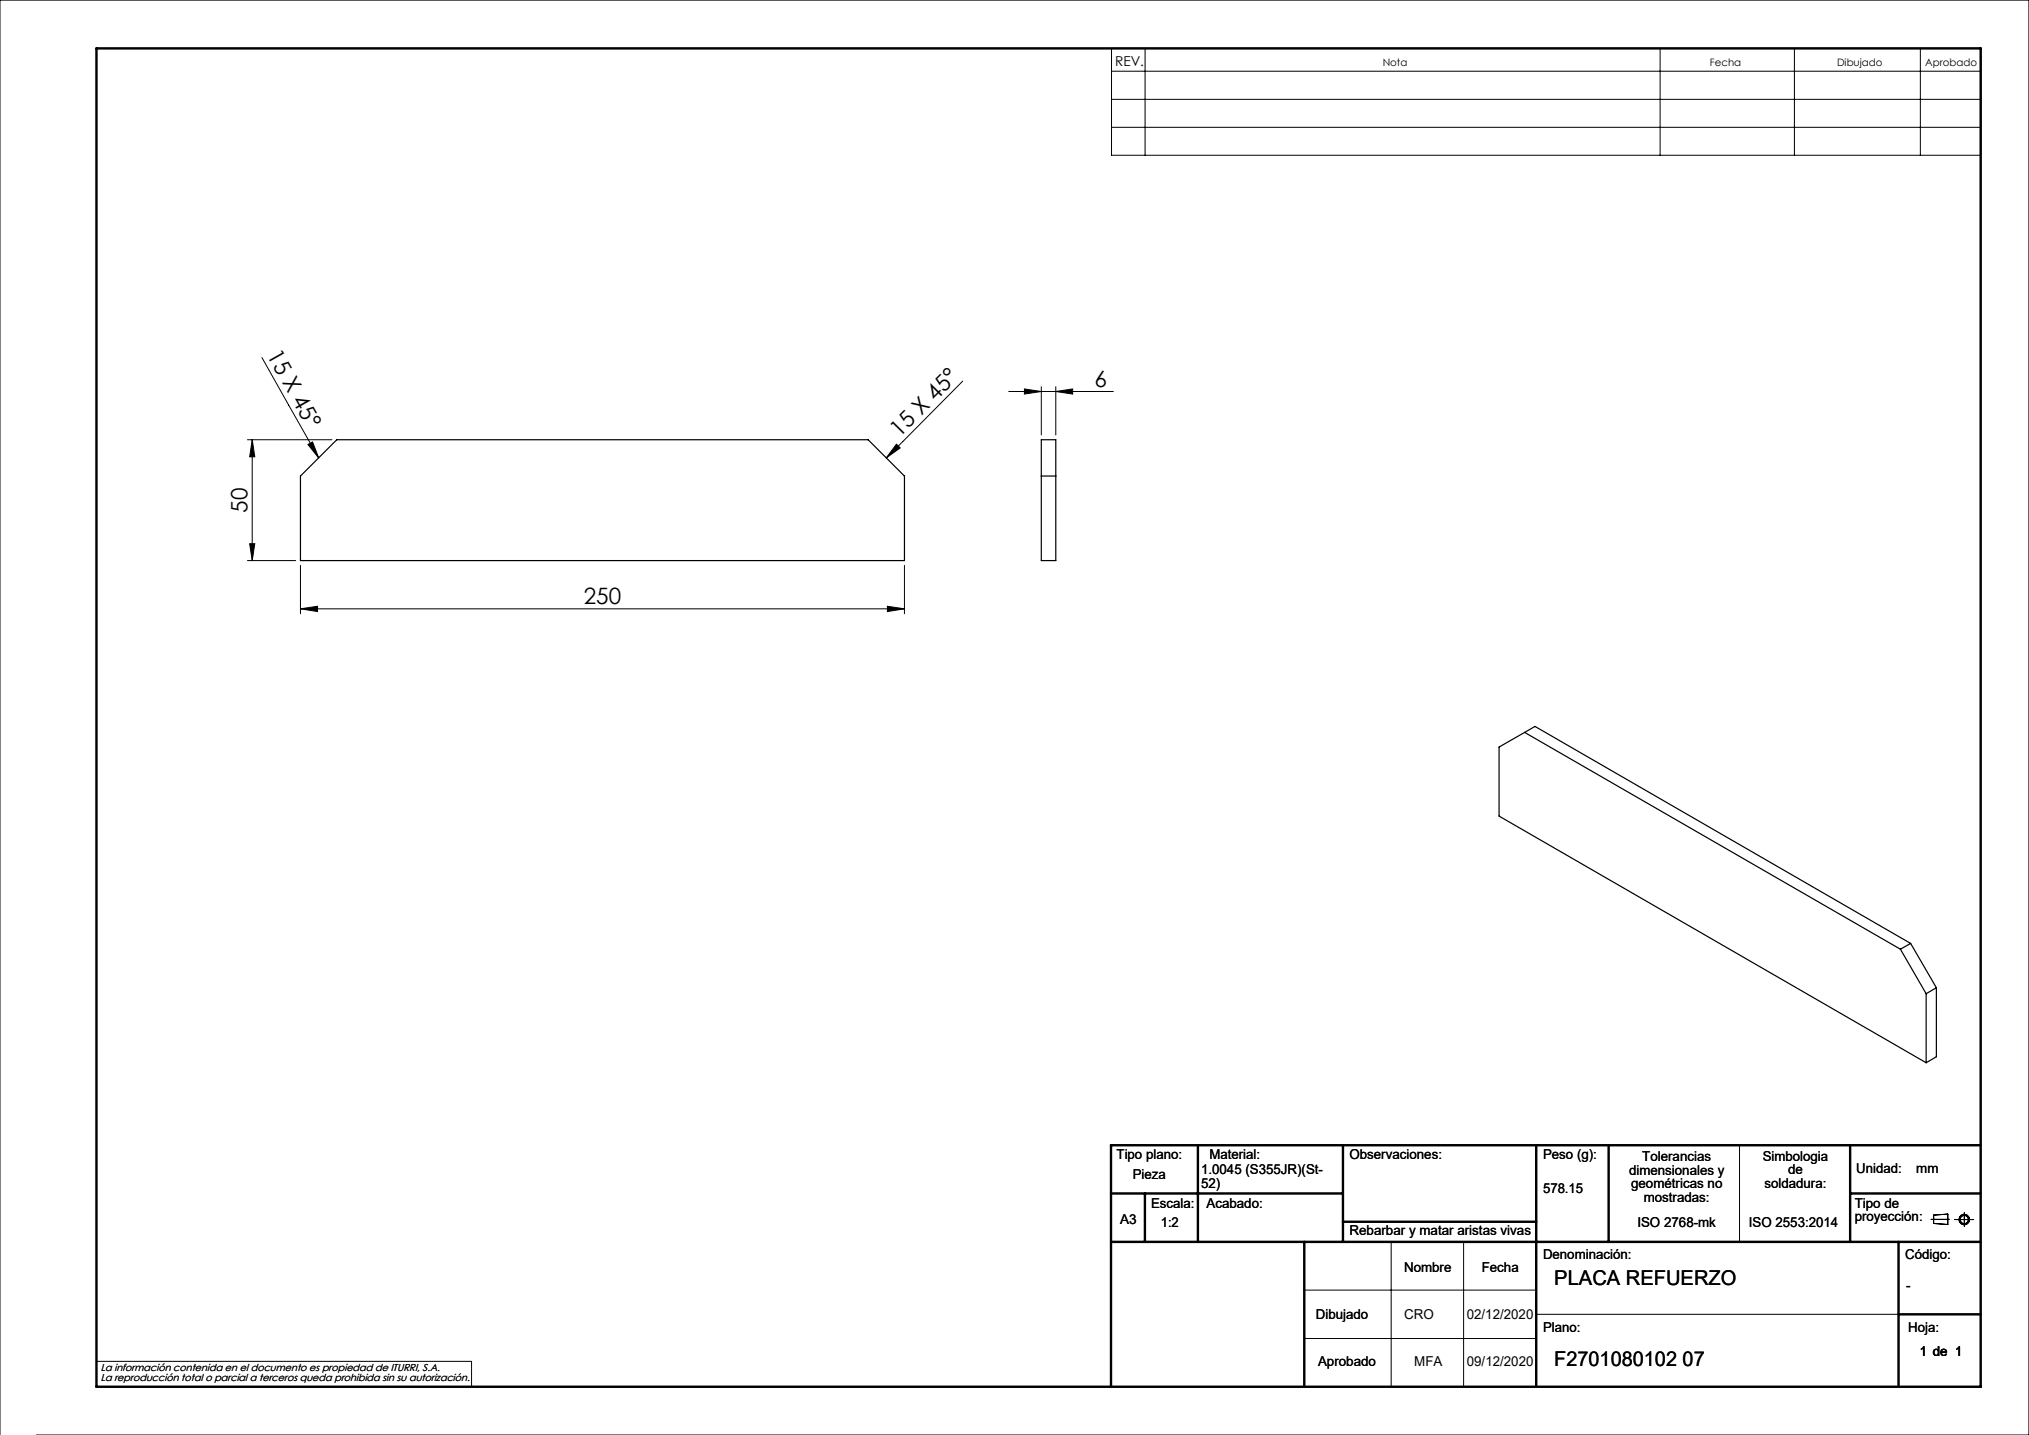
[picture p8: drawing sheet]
<svg xmlns="http://www.w3.org/2000/svg" width="420mm" height="297mm" viewBox="0 0 420 297" stroke-linecap="round" stroke-linejoin="round" font-family="sans-serif">
<g fill="none" stroke="#000" stroke-width=".21">
<path d="M230.1 10h179.9v22.1h-179.9zM230.1 14.7h179.9M237 10v22.1M343.6 10v22.1M371.4 10v22.1M397.5 10v22.1M230.1 20.6h179.9M230.1 26.3h179.9M54.2 74l11.8 20.8M199.3 78.9l-15.9 15.9M51.2 91h17.5M52.2 91l.5 3.5h-1z"/>
<path d="M52.2 91v25M63.7 92l1-.5 1.3 3.3zM185.6 91.9l.7 .8-2.9 2.1zM208.8 81h21.7M212.1 80.5l3.4 .5-3.4 .6zM215.5 80v10M218.5 81l3.5-.5v1.1zM218.5 80v10M51.2 116h10M51.7 112.5h1l-.5 3.5zM62.2 117v10M187.2 117v10"/>
<path d="M62.2 126l3.5-.5v1.1zM62.2 126h125M183.7 125.5l3.5 .5-3.5 .6zM360.1 237v20M288 257v30M303 257v30M399.7 252.4h3.8M400.3 251.5l2.9-.2v2.1l-2.9-.2zM404.6 252.4h4M406.6 251v2.8M270 267h48M270 277h48"/>
<path d="M318 272h75M0 297v-297h420v297h-412.5M20 281.8h77.6v5.2"/>
<circle cx="406.6" cy="252.4" r=".86"/>
<circle cx="406.6" cy="252.4" r="1.07"/>
</g>
<g fill="none" stroke="#000" stroke-width=".5">
<path d="M20 10h390v277h-390zM248 237v20M278 237v20M318 237v50M333 237v20M383 237v20M410 237h-180v50M230 257h180M230 247h48M237 247v10M270 257v30M278 252.9h40"/>
<path d="M383 247h27M393 257v30M393 272h17"/>
</g>
<g fill="#000">
<path d="M63.7 92l1-.5 1.3 3.3zM185.6 91.9l.7 .8-2.9 2.1z"/>
<path d="M52.2 91l.5 3.5h-1zM51.7 112.5h1l-.5 3.5z"/>
<path d="M218.5 81l3.5-.5v1.1zM212.1 80.5l3.4 .5-3.4 .6z"/>
<path d="M62.2 126l3.5-.5v1.1zM183.7 125.5l3.5 .5-3.5 .6z"/>
</g>
<path d="M62.2 98.5l7.5-7.5h110l7.5 7.5v17.5h-125zM215.5 91h3v25h-3zM215.5 98.5h3M315.6 151.6l77.8 44.9M393.4 196.5l5.3 9.2M395.5 195.3l-77.8-44.9-7.4 4.2v14.3l88.4 51.1M395.5 195.3l-2.1 1.2M395.5 195.3l5.3 9.1M398.7 205.7v14.3M400.8 204.4l-2.1 1.3M400.8 204.4v14.3l-2.1 1.3" fill="none" stroke="#000" stroke-width=".25"/>
<g font-size="4.7">
<text x="55.1" y="73.5" transform="rotate(61 55.1 73.5)">15 X 45°</text>
<text x="226.6" y="80">6</text>
<text x="186.2" y="90.7" transform="rotate(-45 186.2 90.7)">15 X 45°</text>
<text x="51.2" y="106.1" transform="rotate(-90 51.2 106.1)">50</text>
<text x="120.8" y="125">250</text>
</g>
<g font-size="4.2">
<text x="321.7" y="265.9">PLACA REFUERZO</text>
<text x="321.7" y="282.8">F2701080102 07</text>
</g>
<g font-size="2.8">
<text x="230.8" y="13.6">REV.</text>
<text x="231.1" y="239.9">Tipo plano:</text>
<text x="250.3" y="239.9">Material:</text>
<text x="279.3" y="239.9">Observaciones:</text>
<text x="319.4" y="239.9">Peso (g):</text>
<text x="234.5" y="244.1">Pieza</text>
<text x="248.6" y="243">1.0045 (S355JR)(St-</text>
<text x="248.6" y="245.8">52)</text>
<text x="337.2" y="243.1">dimensionales y</text>
<text x="337.6" y="246">geométricas no</text>
<text x="339.9" y="240.3">Tolerancias</text>
<text x="364.9" y="240.2">Simbologia</text>
<text x="365.3" y="245.9">soldadura:</text>
<text x="370.1" y="243">de</text>
<text x="384.2" y="242.7">Unidad:</text>
<text x="396.7" y="242.7">mm</text>
<text x="238.3" y="250">Escala:</text>
<text x="249.7" y="250">Acabado:</text>
<text x="319.4" y="246.9">578.15</text>
<text x="340.2" y="248.8">mostradas:</text>
<text x="383.9" y="250">Tipo de</text>
<text x="231.9" y="253.4">A3</text>
<text x="240.3" y="254">1:2</text>
<text x="279.3" y="255.7">Rebarbar y matar aristas vivas</text>
<text x="338.9" y="254">ISO 2768-mk</text>
<text x="362" y="254">ISO 2553:2014</text>
<text x="383.9" y="252.8">proyección:</text>
<text x="290.6" y="263.3">Nombre</text>
<text x="306.7" y="263.3">Fecha</text>
<text x="319.4" y="260.6">Denominación:</text>
<text x="394.4" y="260.6">Código:</text>
<text x="394.6" y="266.9">-</text>
<text x="272.4" y="273">Dibujado</text>
<text x="290.6" y="273">CRO</text>
<text x="303.6" y="273">02/12/2020</text>
<text x="319.4" y="275.8">Plano:</text>
<text x="395" y="275.8">Hoja:</text>
<text x="397.4" y="280.6">1 de 1</text>
<text x="272.8" y="282.8">Aprobado</text>
<text x="292.7" y="282.8">MFA</text>
<text x="303.6" y="282.8">09/12/2020</text>
</g>
<g font-size="2.1">
<text x="286.2" y="13.6">Nota</text>
<text x="353.9" y="13.6">Fecha</text>
<text x="380.3" y="13.6">Dibujado</text>
<text x="398.5" y="13.6">Aprobado</text>
<text x="20.8" y="283.7">La información contenida en el documento es propiedad de ITURRI, S.A.</text>
<text x="20.8" y="285.7">La reproducción total o parcial a terceros queda prohibida sin su autorización.</text>
</g>
</svg>
